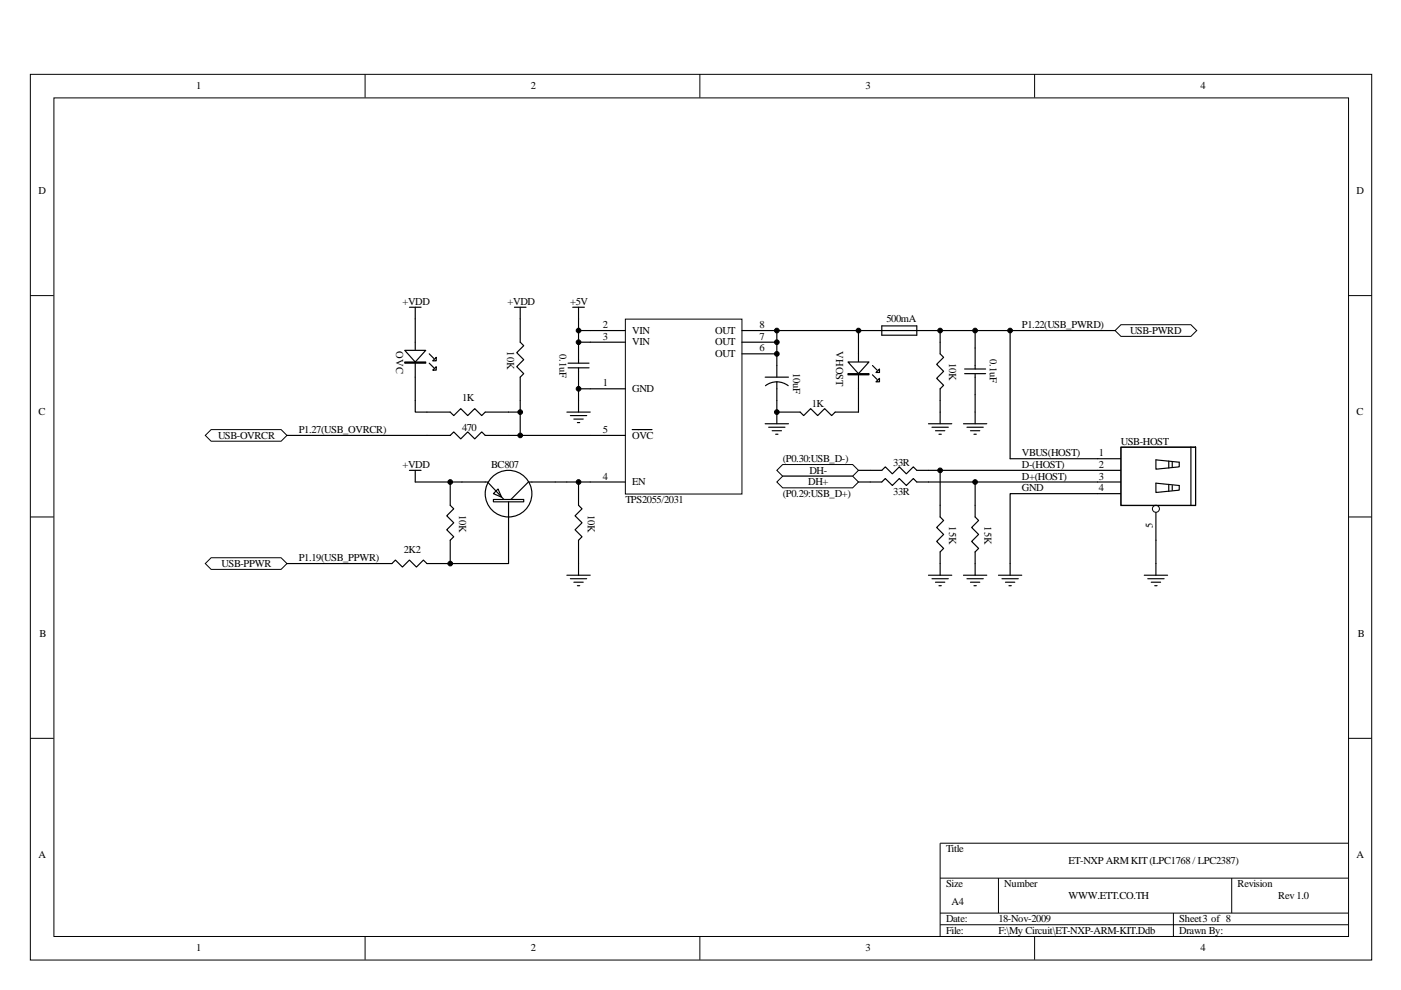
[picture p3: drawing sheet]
<svg xmlns="http://www.w3.org/2000/svg" width="297mm" height="210mm" viewBox="0 0 297 210" stroke-linecap="round" stroke-linejoin="round" font-family="sans-serif">
<g fill="none" stroke="#000" stroke-width=".21">
<path d="M6.4 15.8h284.4v187.8h-284.4zM77.4 15.7v5M148.4 15.7v5M219.4 15.7v5M11.4 20.8h274.5v177.8h-274.5zM6.4 62.7h5M285.9 62.7h4.9M6.4 109.6h5M285.9 109.6h4.9M6.4 156.5h5M285.9 156.5h4.9M285.9 178.8h-86.6v19.7"/>
<path d="M77.4 198.5v5M148.4 198.5v5M199.3 186.2h86.6M199.3 193.6h86.6M199.3 196.1h86.6M211.7 186.2v7.4M219.4 198.5v5M248.8 193.6v4.9M261.1 186.2v7.4"/>
</g>
<path d="M182 70.1v17.3h-4.9l-.8 .7-1.5-1.5-1.4 1.5-1.5-1.5-1.5 1.5-.7-.7h-5M185 79.5l1 1M185 77.5l1 1M122.7 102.2v4.9l.7 .8-1.5 1.5 1.5 1.4-1.5 1.5 1.5 1.5-.7 .7v5" fill="none" stroke="#000" stroke-width=".25"/>
<g fill="#fff" stroke="#000" stroke-width=".25">
<path d="M179.8 76.8h4.4l-2.2 2.4z"/>
<path d="M185.7 81l.8-.8v.8z"/>
<path d="M185.7 79l.8-.8v.8z"/>
<path d="M179.8 79.2h4.4v.3h-4.4z" fill-rule="evenodd"/>
</g>
<path d="M88 67.6v17.3M91 77l1 1M91 75l1 1M117.7 102.2h2.5" fill="none" stroke="#000" stroke-width=".25"/>
<g fill="#fff" stroke="#000" stroke-width=".25">
<path d="M85.8 74.3h4.5l-2.3 2.5z"/>
<path d="M91.7 78.5l.8-.8v.8z"/>
<path d="M91.7 76.5l.8-.7v.7z"/>
<path d="M85.8 76.8h4.5v.2h-4.5z" fill-rule="evenodd"/>
</g>
<g fill="none" stroke="#000" stroke-width=".25">
<path d="M90.5 87.4h5l.7 .7 1.5-1.5 1.5 1.5 1.5-1.5 1.4 1.5 .8-.7h4.9M90.5 92.3h5l.7-.7 1.5 1.5 1.5-1.5 1.5 1.5 1.4-1.5 .8 .7h4.9M97.9 102.2h5M107.8 109.6v4.9M112.8 102.2h4.9M122.7 119.5v2.5M120.2 122h4.9M120.9 122.7h3.5M121.7 123.4h2M122.4 124.2h.5"/>
<circle cx="107.8" cy="104.7" r="4.9"/>
</g>
<g fill="#fff" stroke="#000" stroke-width=".25">
<path d="M105.6 103.7l.7 1.7-1.7-.7z"/>
<path d="M104.6 105.9h6.4v.5h-6.4z" fill-rule="evenodd"/>
</g>
<path d="M78.1 119.5h5l.7-.8 1.5 1.5 1.5-1.5 1.5 1.5 1.5-1.5 .7 .8h5M97.9 102.2h-2.4v4.9l.7 .8-1.5 1.5 1.5 1.4-1.5 1.5 1.5 1.5-.7 .7v5M102.9 102.2h.5l3.4 3.7M107.8 114.5v5h-12.3M107.8 106.4v3.5M112.8 102.2h-.8l-3.7 3.7" fill="none" stroke="#000" stroke-width=".25"/>
<path d="M43.5 119.5l1.3-1.2h14.8l1.2 1.2-1.2 1.2h-14.8z" fill-rule="evenodd" fill="#fff" stroke="#000" stroke-width=".21"/>
<path d="M110.3 67.6v5l.7 .7-1.4 1.5 1.4 1.5-1.4 1.4 1.4 1.5-.7 .8v4.9" fill="none" stroke="#000" stroke-width=".25"/>
<path d="M43.5 92.3l1.3-1.2h14.8l1.2 1.2-1.2 1.2h-14.8z" fill-rule="evenodd" fill="#fff" stroke="#000" stroke-width=".21"/>
<path d="M86.8 99.7h2.5M88 99.7v2.5h7.5M232.7 99.7h5M232.7 97.3h5M60.8 119.5h17.3M232.7 102.2h5M232.7 104.7h5" fill="none" stroke="#000" stroke-width=".25"/>
<path d="M237.7 94.9h15.8v12.3h-15.8z" fill="#fff"/>
<g fill="none" stroke="#000" stroke-width=".21">
<path d="M237.7 94.8h15.8v12.4h-15.8z"/>
<circle cx="245.1" cy="107.9" r=".74"/>
</g>
<g fill="none" stroke="#000" stroke-width=".25">
<path d="M199.3 70.1v4.9l.8 .8-1.5 1.4 1.5 1.5-1.5 1.5 1.5 1.5-.8 .7v2.5M204.5 79.2h4.5M204.5 78.2h4.5M206.7 70.1v8.1M206.7 79.2v10.6M184.5 99.7h2.5l.7-.7 1.5 1.5 1.5-1.5 1.5 1.5 1.4-1.5 .8 .7h38.3M196.8 89.8h5M197.6 90.6h3.5M198.3 91.3h2M199.1 92.1h.5M199.3 99.7v9.9l.8 .8-1.5 1.4 1.5 1.5-1.5 1.5 1.5 1.5-.8 .7v5M199.3 87.4v2.4"/>
<path d="M204.3 89.8h4.9M205 90.6h3.5M205.8 91.3h1.9M206.5 92.1h.5M214.2 97.3h18.5M237.7 94.8h15.8v12.3h-15.8zM245.1 97.5l4.9 .5v1l-4.9 .5zM247.8 97.8v1.4M248.5 98v1M252.5 94.8v12.3M184.5 102.2h2.5l.7-.7 1.5 1.4 1.5-1.4 1.5 1.4 1.4-1.4 .8 .7h38.3M206.7 102.2v7.4l.8 .8-1.5 1.4 1.5 1.5-1.5 1.5 1.5 1.5-.8 .7v5"/>
<path d="M232.7 104.7h-18.5v17.3M245.1 102.4l4.9 .5v1l-4.9 .5zM245.1 108.6v13.4M247.8 102.7v1.5M248.5 102.9v1M196.8 122h5M197.6 122.7h3.5M198.3 123.4h2M199.1 124.2h.5M204.3 122h4.9M205 122.7h3.5M205.8 123.4h1.9"/>
<path d="M206.5 124.2h.5M211.7 122h4.9M212.4 122.7h3.5M213.2 123.4h2M213.9 124.2h.5M242.6 122h4.9M243.3 122.7h3.5M244.1 123.4h2M244.8 124.2h.5"/>
</g>
<path d="M236.4 70.1l1.3-1.3h14.8l1.2 1.3-1.2 1.2h-14.8z" fill-rule="evenodd" fill="#fff" stroke="#000" stroke-width=".21"/>
<g fill="none" stroke="#000" stroke-width=".25">
<path d="M86.8 65.1h2.5M88 65.1v2.5M109.1 65.1h2.4M110.3 65.1v2.5M120.4 78h4.5M120.4 77h4.5M121.4 65.1h2.5M122.7 65.1v5M122.7 72.6v4.4M122.7 78v4.4M125.1 70.1h-2.4v2.5h2.4M162.2 80h5"/>
<path d="M164.7 80v-9.9h49.5v27.2M187 69.1h7.4v2h-7.4zM214.2 70.1h22.2M60.8 92.3h29.7M88 84.9v2.5h2.5M110.3 84.9v2.5h-2.5M110.3 87.4v4.9h-2.5M110.3 92.3h14.8M120.2 87.4h4.9M120.9 88.1h3.5M121.7 88.9h2M122.4 89.6h.5"/>
<path d="M125.1 82.4h-2.4v5M162.2 89.8h5M163 90.6h3.4M163.7 91.3h2M164.5 92.1h.5M164.7 81l1.5 .3 .9 .5M164.7 81l-1.5 .3-.9 .5M164.7 81v8.8M199.3 84.9v2.5M120.2 102.2h4.9"/>
</g>
<path d="M132.7 67.7h24.6v37h-24.6z" fill="#fff"/>
<path d="M132.6 67.7h24.7v37h-24.7z" fill="none" stroke="#000" stroke-width=".21"/>
<path d="M125.1 70.1h7.5M125.1 72.6h7.5M157.3 70.1h7.4M157.3 72.6h7.4M157.3 75h7.4M125.1 92.3h7.5M125.1 82.4h7.5M134 91.1h4.2M125.1 102.2h7.5" fill="none" stroke="#000" stroke-width=".25"/>
<g fill="#fff" stroke="#000" stroke-width=".21">
<path d="M164.7 99.7l1.2-1.2h14.9l1.2 1.2-1.2 1.3h-14.9z" fill-rule="evenodd"/>
<path d="M164.7 102.2l1.2-1.2h14.9l1.2 1.2-1.2 1.2h-14.9z" fill-rule="evenodd"/>
</g>
<path d="M182 99.7h2.5M182 102.2h2.5" fill="none" stroke="#000" stroke-width=".25"/>
<g fill="#000" stroke="#000" stroke-width=".21">
<circle cx="122.7" cy="72.6" r=".49"/>
<circle cx="122.7" cy="70.1" r=".49"/>
<circle cx="164.7" cy="75" r=".49"/>
<circle cx="164.7" cy="72.6" r=".49"/>
<circle cx="164.7" cy="70.1" r=".49"/>
<circle cx="182" cy="70.1" r=".49"/>
<circle cx="199.3" cy="70.1" r=".49"/>
<circle cx="206.7" cy="70.1" r=".49"/>
<circle cx="214.2" cy="70.1" r=".49"/>
<circle cx="110.3" cy="87.4" r=".49"/>
<circle cx="110.3" cy="92.3" r=".49"/>
<circle cx="122.7" cy="82.4" r=".49"/>
<circle cx="164.7" cy="87.4" r=".49"/>
<circle cx="199.3" cy="99.7" r=".49"/>
<circle cx="95.5" cy="102.2" r=".49"/>
<circle cx="95.5" cy="119.5" r=".49"/>
<circle cx="122.7" cy="102.2" r=".49"/>
<circle cx="206.7" cy="102.2" r=".49"/>
</g>
<g font-size="2.2">
<text x="41.6" y="18.9">1</text>
<text x="112.5" y="18.9">2</text>
<text x="183.5" y="18.9">3</text>
<text x="254.5" y="18.9">4</text>
<text x="8.1" y="41.2">D</text>
<text x="287.6" y="41.2">D</text>
<text x="85.3" y="64.6">+VDD</text>
<text x="107.6" y="64.6">+VDD</text>
<text x="120.9" y="64.6">+5V</text>
<text x="127.8" y="69.5">2</text>
<text x="134" y="70.8">VIN</text>
<text x="151.6" y="70.8">OUT</text>
<text x="161" y="69.5">8</text>
<text x="188" y="68.3">500mA</text>
<text x="216.7" y="69.5">P1.22(USB_PWRD)</text>
<text x="239.6" y="70.8">USB-PWRD</text>
<text x="84" y="74.5" transform="rotate(90 84 74.5)">OVC</text>
<text x="107.5" y="74.5" transform="rotate(90 107.5 74.5)">10K</text>
<text x="118.6" y="75" transform="rotate(90 118.6 75)">0.1uF</text>
<text x="127.8" y="72.1">3</text>
<text x="134" y="73.3">VIN</text>
<text x="151.6" y="73.3">OUT</text>
<text x="151.6" y="75.7">OUT</text>
<text x="161" y="72.1">7</text>
<text x="161" y="74.5">6</text>
<text x="177.3" y="74.5" transform="rotate(90 177.3 74.5)">VHOST</text>
<text x="201.3" y="77" transform="rotate(90 201.3 77)">10K</text>
<text x="209.9" y="76" transform="rotate(90 209.9 76)">0.1uF</text>
<text x="127.8" y="81.9">1</text>
<text x="134" y="83.2">GND</text>
<text x="168.1" y="79" transform="rotate(90 168.1 79)">10uF</text>
<text x="8.1" y="88.1">C</text>
<text x="98" y="85.1">1K</text>
<text x="172.1" y="86.4">1K</text>
<text x="287.6" y="88.1">C</text>
<text x="46.2" y="93.1">USB-OVRCR</text>
<text x="63.3" y="91.8">P1.27(USB_OVRCR)</text>
<text x="98" y="91.3">470</text>
<text x="127.8" y="91.8">5</text>
<text x="134" y="93.1">OVC</text>
<text x="237.7" y="94.2">USB-HOST</text>
<text x="85.3" y="99.2">+VDD</text>
<text x="104.1" y="99.2">BC807</text>
<text x="127.8" y="101.7">4</text>
<text x="165.9" y="98">(P0.30:USB_D-)</text>
<text x="171.6" y="100.4">DH-</text>
<text x="189.4" y="98.7">33R</text>
<text x="216.7" y="96.7">VBUS(HOST)</text>
<text x="216.7" y="99.2">D-(HOST)</text>
<text x="216.7" y="101.7">D+(HOST)</text>
<text x="233" y="96.7">1</text>
<text x="233" y="99.2">2</text>
<text x="233" y="101.7">3</text>
<text x="132.6" y="106.6">TPS2055/2031</text>
<text x="134" y="102.9">EN</text>
<text x="165.9" y="105.4">(P0.29:USB_D+)</text>
<text x="171.4" y="102.9">DH+</text>
<text x="189.4" y="104.9">33R</text>
<text x="216.7" y="104.2">GND</text>
<text x="233" y="104.2">4</text>
<text x="97.4" y="109.1" transform="rotate(90 97.4 109.1)">10K</text>
<text x="124.6" y="109.1" transform="rotate(90 124.6 109.1)">10K</text>
<text x="201.3" y="111.6" transform="rotate(90 201.3 111.6)">15K</text>
<text x="208.7" y="111.6" transform="rotate(90 208.7 111.6)">15K</text>
<text x="244.4" y="111.9" transform="rotate(-90 244.4 111.9)">5</text>
<text x="63.3" y="119">P1.19(USB_PPWR)</text>
<text x="85.6" y="117.3">2K2</text>
<text x="47" y="120.2">USB-PPWR</text>
<text x="8.4" y="135.1">B</text>
<text x="287.9" y="135.1">B</text>
<text x="8.1" y="182">A</text>
<text x="200.6" y="180.7">Title</text>
<text x="226.6" y="183.2">ET-NXP ARM KIT (LPC1768 / LPC2387)</text>
<text x="287.6" y="182">A</text>
<text x="200.6" y="188.1">Size</text>
<text x="201.8" y="191.9">A4</text>
<text x="212.9" y="188.1">Number</text>
<text x="226.6" y="190.6">WWW.ETT.CO.TH</text>
<text x="262.4" y="188.1">Revision</text>
<text x="271" y="190.6">Rev 1.0</text>
<text x="200.6" y="195.5">Date:</text>
<text x="211.7" y="195.5">18-Nov-2009</text>
<text x="250" y="195.5">Sheet3 of 8</text>
<text x="41.6" y="201.7">1</text>
<text x="112.5" y="201.7">2</text>
<text x="183.5" y="201.7">3</text>
<text x="200.6" y="198">File:</text>
<text x="211.7" y="198">F:\My Circuit\ET-NXP-ARM-KIT.Ddb</text>
<text x="250" y="198">Drawn By:</text>
<text x="254.5" y="201.7">4</text>
</g>
</svg>
